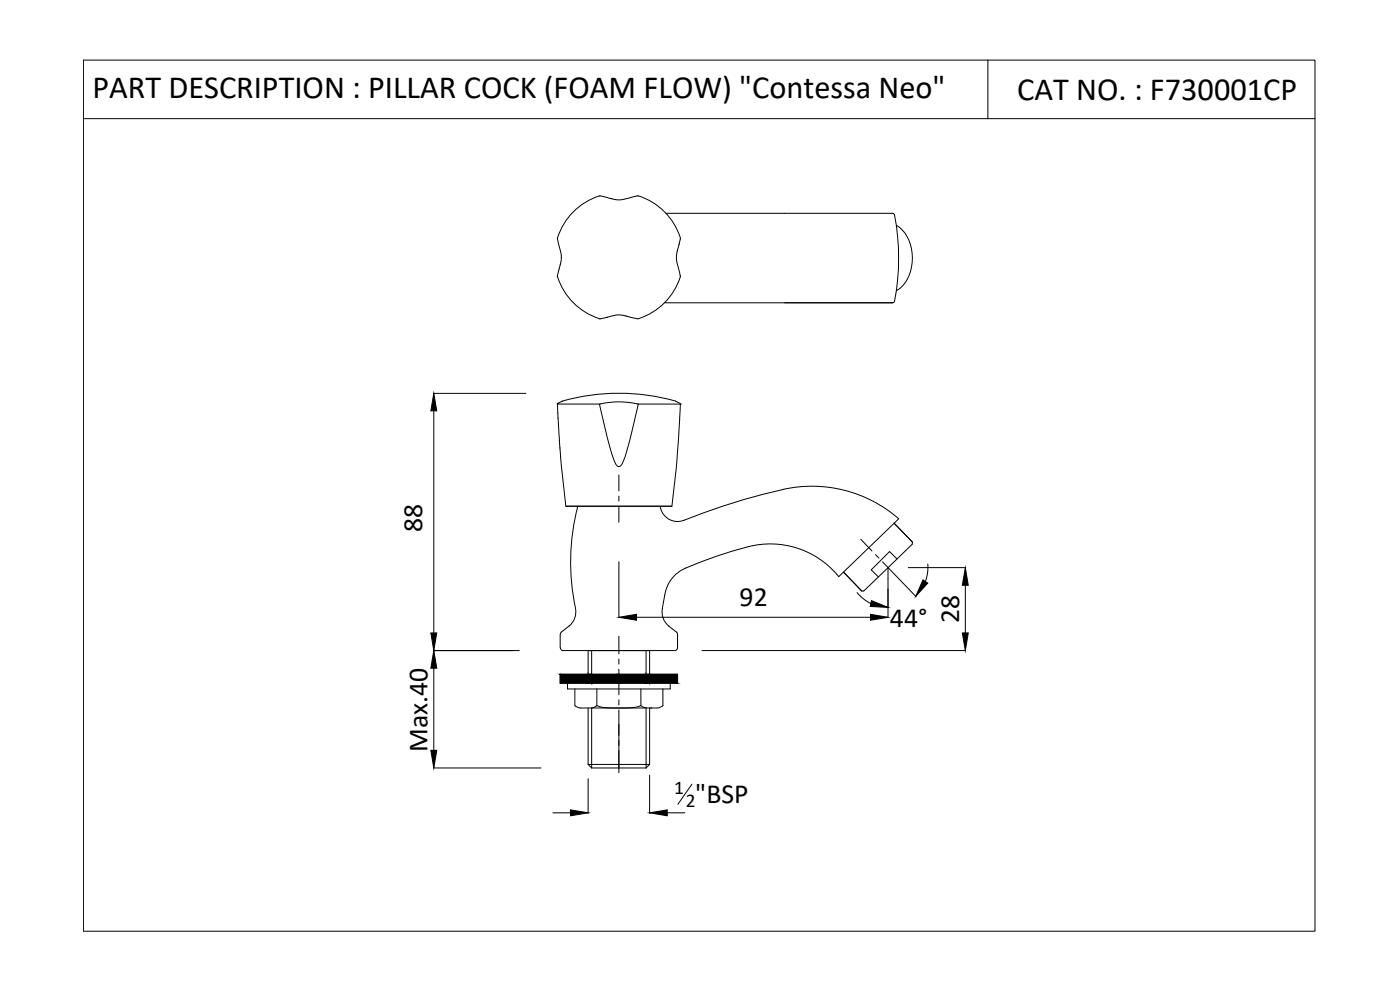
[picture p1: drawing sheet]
<svg xmlns="http://www.w3.org/2000/svg" width="420mm" height="297mm" viewBox="0 0 420 297" stroke-linecap="round" stroke-linejoin="round" font-family="sans-serif">
<!-- layer: 0 -->
<g fill="none" stroke="#000" stroke-width=".3">
<path d="M25 18h369.6v261.4h-369.6zM296.5 18v17.6M25 35.6h369.6M179.9 58.8l5.7 1.2 6-1.2M179.9 58.8a18.8 18.8 0 0 0-12.6 13l1.2 4.8-.1 1.9-1.1 4.6M191.6 58.8a19.1 19.1 0 0 1 12.6 12.8l-1.2 5 .1 2.1 1.1 4.4M235.5 64h32.4l.4 .2a65.1 65.1 0 0 1 0 26.4l-.4 .2h-32.4M269 67.6a10.9 10.9 0 0 1 4.8 9.8 10.8 10.8 0 0 1-4.8 9.8M167.3 83a19.3 19.3 0 0 0 12.6 12.6M179.9 95.7l5.3-1.2 1.9 .1 4.5 1.1M204.2 83a19.3 19.3 0 0 1-12.6 12.6M130.1 118h27.7"/>
<path d="M130.2 123.3v66.6M167.3 121.2l.1-.2a36.2 36.2 0 0 1 12.6-2.8 62.4 62.4 0 0 1 22.7 2.1l1.5 .9-1.2 18.8-1.4 11.9h-31.8l-1.6-15.1M167.3 121.2l.1 2.7M167.3 121.2h12.6M167.4 121h.1M167.4 123.9l.1 1.6M167.5 125.4l.1 2.2M167.6 127.5l.3 4.6M167.9 132l.1 2.5M168 134.3l.2 2.6M179.9 121.2a25.5 25.5 0 0 1 11.7 0l-2.9 12.2-1.8 5.3a1.39 1.39 0 0 1-1.5 1.3l-.6-.7-1.3-3.5zM191.6 121.2h12.6"/>
<path d="M204.2 121.2h.1M173.4 151.9a66.1 66.1 0 0 0-.7 30.7M268.3 157l5.5 5.6v.7l-14.6 14h-.6l-5.4-5.6M269.7 155.7l-18 17.3-.6-.7M185.7 168.5v16.8M257.2 177.8l2.2 2.1 2 1.2M266.5 170.3v15M268.2 172.1l6.7 6.9M269.2 167.7l-2.2-2.2-5.5 5.5 2.1 2.1M272.6 170.3h17.2M278.4 169.2l-.1 3.1-.6 2.2M289.7 175.6v14.3"/>
<path d="M130.1 195.2h25.7M168.2 194.3l.1 .5 .4 .4M168.7 195.2h34M176.5 195.2v9.8M177.6 195.2v9.8M191 185.2h70.3M193.9 195.2v9.8M195 195.2v9.8M203.3 194.3l-.1 .5-.4 .4M210.7 195.2h79.1M130.2 200.5v24.6M168.1 202.3h35.2v2.7h-35.2z"/>
<path d="M170.3 205v1.7h30.8v-1.7M172.5 211.7l1 .6 .8 .1h22.9l.8-.1 1-.6M172.5 206.7v5M176.5 212.4v17M179.1 211.7l.8 .3a40.5 40.5 0 0 0 11.7 0l.7-.3 1.6 .7v18M179.1 211.7l-1.5 .7v18M179.1 206.7v5M185.7 217.3v14.5M192.3 206.7v5M195 212.4v16.9l-1.1 1.1M198.9 206.7v5M130.1 230.4h32.3"/>
<path d="M176.5 229.4h18.5M176.5 233.6v10.4M176.5 229.4l1.1 1M177.6 230.4h16.3M195 232.6v11.4M207.7 235.3l-4.3 6M165.9 243.9h5.3M200.3 243.9h5.2"/>
</g>
<g fill="#000" stroke="#000" stroke-width=".3">
<path d="M130.2 118l.9 5.3h-1.8zM277 174l1.4 1-3.6 3.9zM289.7 170.3l.9 5.3h-1.8zM129.3 189.9h1.8l-.9 5.3zM130.2 195.2l.9 5.3h-1.8zM185.7 185.2l5.3-.9v1.8zM261.3 184.3l5.2 .9-5.2 .9zM261.5 180.2l5 2-5.3-.3zM288.8 189.9h1.8l-.9 5.3zM129.3 225.1h1.8l-.9 5.3zM171.2 243l5.3 .9-5.3 .9zM195 243.9l5.3-.9v1.8z"/>
<path d="M168.1 202.3l8.4 2.7v-2.7zM168.1 202.3l8.4 2.7h-8.4z"/>
<path d="M176.5 202.3l1.1 2.7v-2.7zM176.5 202.3l1.1 2.7h-1.1z"/>
<path d="M177.6 202.3l8.1 2.7v-2.7zM177.6 202.3l8.1 2.7h-8.1z"/>
<path d="M185.7 202.3l8.2 2.7v-2.7zM185.7 202.3l8.2 2.7h-8.2z"/>
<path d="M193.9 202.3l1.1 2.7v-2.7zM193.9 202.3l1.1 2.7h-1.1z"/>
<path d="M195 202.3l8.3 2.7v-2.7zM195 202.3l8.3 2.7h-8.3z"/>
</g>
<!-- layer: 02___PRT_ALL_AXES -->
<g fill="none" stroke="#000" stroke-width=".3">
<path d="M199.9 64h35.6M199.4 90.8h68.5M234.9 146.9a218.9 218.9 0 0 0-30.6 9.5 5.4 5.4 0 0 1-6.2-4.5M234.9 146.9a39.6 39.6 0 0 1 34.8 8.8M268.3 157l5.5 5.6M251.1 172.3a26.4 26.4 0 0 0-26.5-8.3 107 107 0 0 0-20.6 7.4 10.5 10.5 0 0 0-4.5 7.2l-.7 4M253.2 171.7l5.4 5.6M258.3 161.8l3.4 3.5M262.7 166.4l1.1 1.1M264.9 168.6l3.3 3.4M168.5 189.6l-.3 .7-.1 4.1M172.7 182.6a5.3 5.3 0 0 1-1.9 5.2l-2.3 1.9"/>
<path d="M185.7 190.9v5.3M185.7 197.7v1.6M198.8 182.6a5.3 5.3 0 0 0 1.9 5.2l2.3 1.9M203 189.6l.3 .7v4.1M185.7 200.8v7.6M185.7 210v1.5M185.7 213v7.6M185.7 222.2v1.5M185.7 225.2v5.3"/>
</g>
<!-- layer: DEFAULT_1 -->
<path d="M185.7 142.5v4.8M185.7 148.8v1.6M185.7 151.9v4.8" fill="none" stroke="#000" stroke-width=".3"/>
<g font-size="9.7">
<text x="27.7" y="29.3">PART DESCRIPTION : PILLAR COCK (FOAM FLOW) &quot;Contessa Neo&quot;</text>
<text x="305.3" y="30.1">CAT NO. : F730001CP</text>
</g>
<g font-size="8.3">
<text x="126.7" y="159.7" transform="rotate(-90 126.7 159.7)">88</text>
<text x="222" y="181.7">92</text>
<text x="267.1" y="188">44°</text>
<text x="287.8" y="187" transform="rotate(-90 287.8 187)">28</text>
<text x="128.3" y="225.6" transform="rotate(-90 128.3 225.6)">Max.40</text>
<text x="208.7" y="241">&quot;BSP</text>
</g>
<g font-size="5.8">
<text x="202.3" y="238.3">1</text>
<text x="205.8" y="242.1">2</text>
</g>
</svg>
